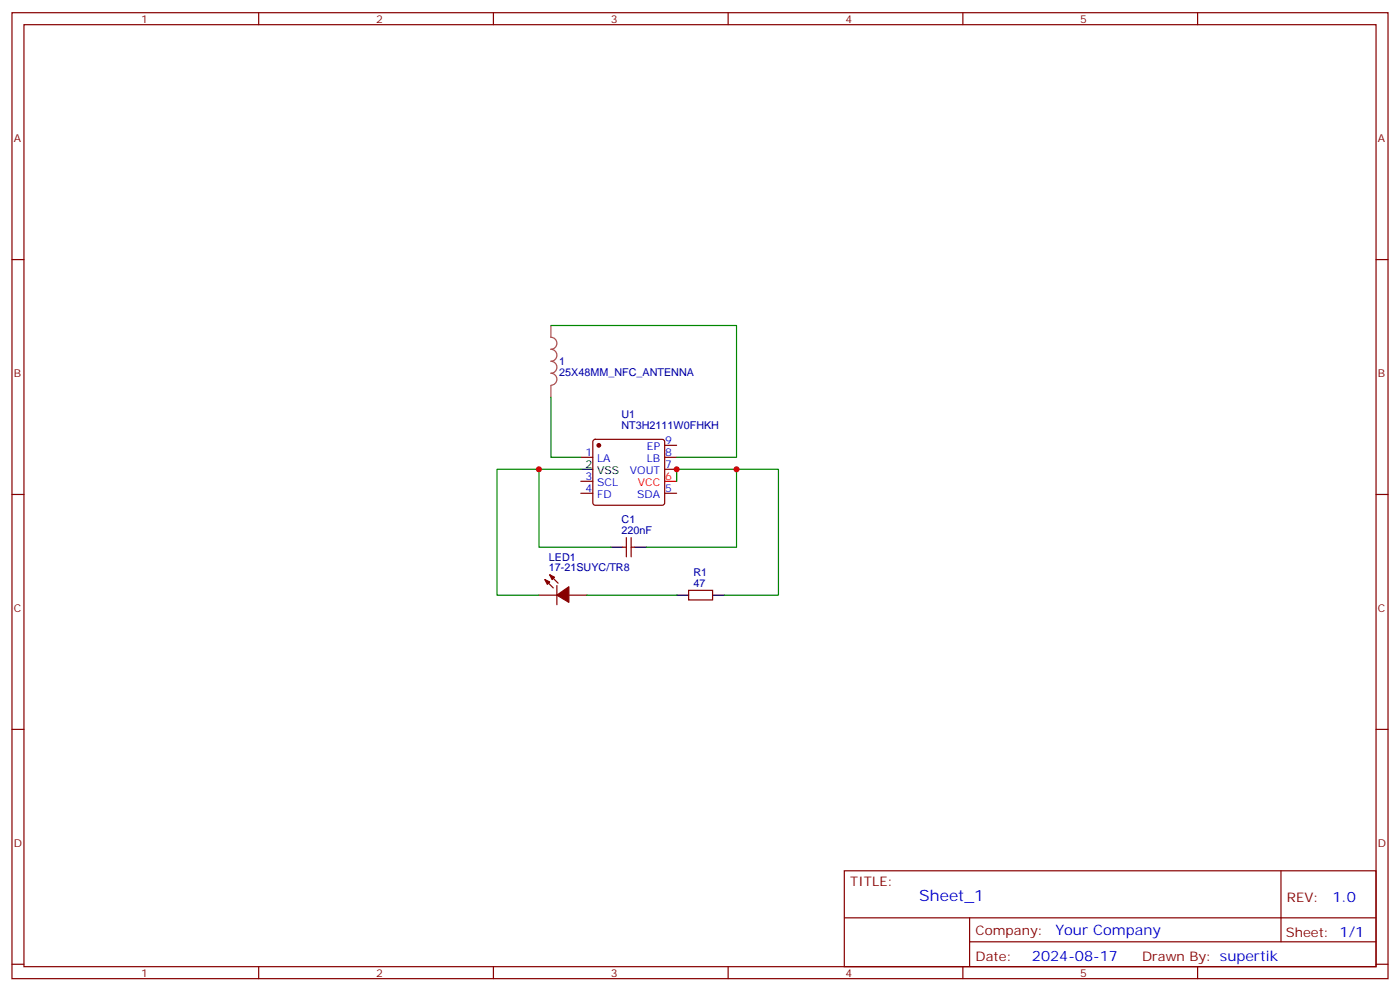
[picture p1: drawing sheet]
<svg xmlns="http://www.w3.org/2000/svg" width="412mm" height="292mm" viewBox="0 0 412 292" stroke-linecap="round" stroke-linejoin="round" font-family="sans-serif">
<g fill="none" stroke="#870000" stroke-width=".35">
<path d="M3.5 3.7h405.4v284.4h-405.4zM7.1 7.3h398.2v277.3h-398.2zM76.2 3.7v3.6M145.3 3.7v3.6M214.5 3.7v3.6M283.6 3.7v3.6M352.8 3.7v3.6M3.5 76.4h3.6M405.3 76.4h3.6M171.1 134.6h3.5M174.9 129.5l.4-.2h19.8l.5 .2 .2 .5v18l-.2 .5-.5 .2h-19.8l-.5-.2-.2-.5v-18zM195.8 131.1h3.5"/>
<path d="M195.8 134.6h3.5M195.8 138.1h3.5M3.5 145.6h3.6M171.1 145.2h3.5M171.1 141.7h3.5M184.5 158.3v5.6M185.9 158.3v5.6M195.8 145.2h3.5M405.3 145.6h3.6M158.7 175.2h5.3M160.5 170.6l2.5 2.5M161.9 169.2l2.5 2.5"/>
<path d="M164 172.4v5.6M167.6 175.2h5.3M183.4 161.1h1.1M185.9 161.1h1.1M202.8 173.8h7.1v2.8h-7.1zM3.5 214.7h3.6M405.3 214.7h3.6M248.7 256.3h156.6v28.3h-156.6zM377.3 256.4v20.8M248.7 270.2h156.5M285.6 277.2h119.6M285.6 270.2v14.1"/>
<path d="M3.5 283.8h3.6M76.2 284.6v3.5M145.3 284.6v3.5M214.5 284.6v3.5M283.6 284.6v3.5M352.8 284.6v3.5M405.3 283.8h3.6"/>
</g>
<path d="M195.8 141.7h3.5" fill="none" stroke="#f00" stroke-width=".35"/>
<path d="M171.1 138.1h3.5M179.9 161.1h3.5M187 161.1h3.5M199.3 175.2h3.5M209.9 175.2h3.5" fill="none" stroke="#000" stroke-width=".35"/>
<g fill="#870000" stroke="#870000" stroke-width=".35">
<path d="M160.5 170.6l1.4 .7-.7 .7z"/>
<path d="M161.9 169.2l1.4 .7-.7 .7z"/>
<path d="M164 175.2l3.6-2.5v4.6z"/>
<circle cx="176.4" cy="131.1" r=".53"/>
</g>
<path d="M162.3 95.8v3.5a1.76 1.76 0 0 1 1.7 1.8 1.76 1.76 0 0 1-1.7 1.7 1.76 1.76 0 0 1 1.7 1.8 1.76 1.76 0 0 1-1.7 1.7 1.76 1.76 0 0 1 1.7 1.8 1.76 1.76 0 0 1-1.7 1.8 1.76 1.76 0 0 1 1.7 1.7 1.76 1.76 0 0 1-1.7 1.8M162.3 113.5v3.5" fill="none" stroke="#a64a4a" stroke-width=".35"/>
<path d="M162.3 95.8h54.7v38.8h-17.7M162.3 117v17.6h8.8M158.7 138.1h-12.3v37.1h12.3M171.1 138.1h-12.4v23h21.2M217 138.1h12.3v37.1h-15.9M199.3 141.7v-3.6h17.7v23h-26.5M172.9 175.2h26.4" fill="none" stroke="#008700" stroke-width=".35"/>
<g fill="#c00">
<circle cx="199.3" cy="138.1" r=".88"/>
<circle cx="217" cy="138.1" r=".88"/>
<circle cx="158.8" cy="138.1" r=".88"/>
</g>
<text font-size="4.6" fill="#00f" x="270.8" y="265.4">Sheet_1</text>
<g font-size="4.2" fill="#00f">
<text x="392.5" y="265.6">1.0</text>
<text x="310.9" y="275.2">Your Company</text>
<text x="304" y="283">2024-08-17</text>
</g>
<g font-size="3.9" fill="#800">
<text x="250.5" y="260.9">TITLE:</text>
<text x="379.1" y="265.6">REV:</text>
<text x="287.4" y="275.1">Company:</text>
<text x="378.7" y="275.7">Sheet: 1/1</text>
<text x="287.4" y="282.8">Date:</text>
<text x="336.4" y="282.9">Drawn By: supertik</text>
</g>
<g font-size="3.2" fill="#800">
<text x="41.6" y="6.7">1</text>
<text x="110.8" y="6.7">2</text>
<text x="179.9" y="6.7">3</text>
<text x="249.1" y="6.7">4</text>
<text x="318.2" y="6.7">5</text>
<text x="4.1" y="41.8">A</text>
<text x="405.9" y="41.8">A</text>
<text x="4.1" y="111">B</text>
<text x="405.9" y="111">B</text>
<text x="4.1" y="180.1">C</text>
<text x="405.9" y="180.1">C</text>
<text x="4.1" y="249.3">D</text>
<text x="405.9" y="249.3">D</text>
<text x="41.6" y="287.5">1</text>
<text x="110.8" y="287.5">2</text>
<text x="179.9" y="287.5">3</text>
<text x="249.1" y="287.5">4</text>
<text x="318.2" y="287.5">5</text>
</g>
<g font-size="3.2" fill="#000080">
<text x="164.7" y="107.5">1</text>
<text x="164.7" y="110.7">25X48MM_NFC_ANTENNA</text>
<text x="183.1" y="123">U1</text>
<text x="183.1" y="126.2">NT3H2111W0FHKH</text>
<text x="183.1" y="154">C1</text>
<text x="183.1" y="157.2">220nF</text>
<text x="161.7" y="165.1">LED1</text>
<text x="161.7" y="168.1">17-21SUYC/TR8</text>
<text x="204.3" y="172.7">47</text>
<text x="204.3" y="169.5">R1</text>
</g>
<g font-size="3.2" fill="#00f">
<text x="196" y="130.7">9</text>
<text x="172.4" y="134.3">1</text>
<text x="175.9" y="136">LA</text>
<text x="190.5" y="136">LB</text>
<text x="190.6" y="132.5">EP</text>
<text x="196" y="134.3">8</text>
<text x="196" y="137.8">7</text>
<text x="172.4" y="141.3">3</text>
<text x="175.9" y="143.1">SCL</text>
<text x="185.5" y="139.6">VOUT</text>
<text x="172.4" y="144.9">4</text>
<text x="175.9" y="146.6">FD</text>
<text x="187.7" y="146.6">SDA</text>
<text x="196" y="144.9">5</text>
</g>
<g font-size="3.2">
<text x="172.4" y="137.8">2</text>
<text x="175.9" y="139.6">VSS</text>
</g>
<g font-size="3.2" fill="#f00">
<text x="187.9" y="143.1">VCC</text>
<text x="196" y="141.3">6</text>
</g>
</svg>
